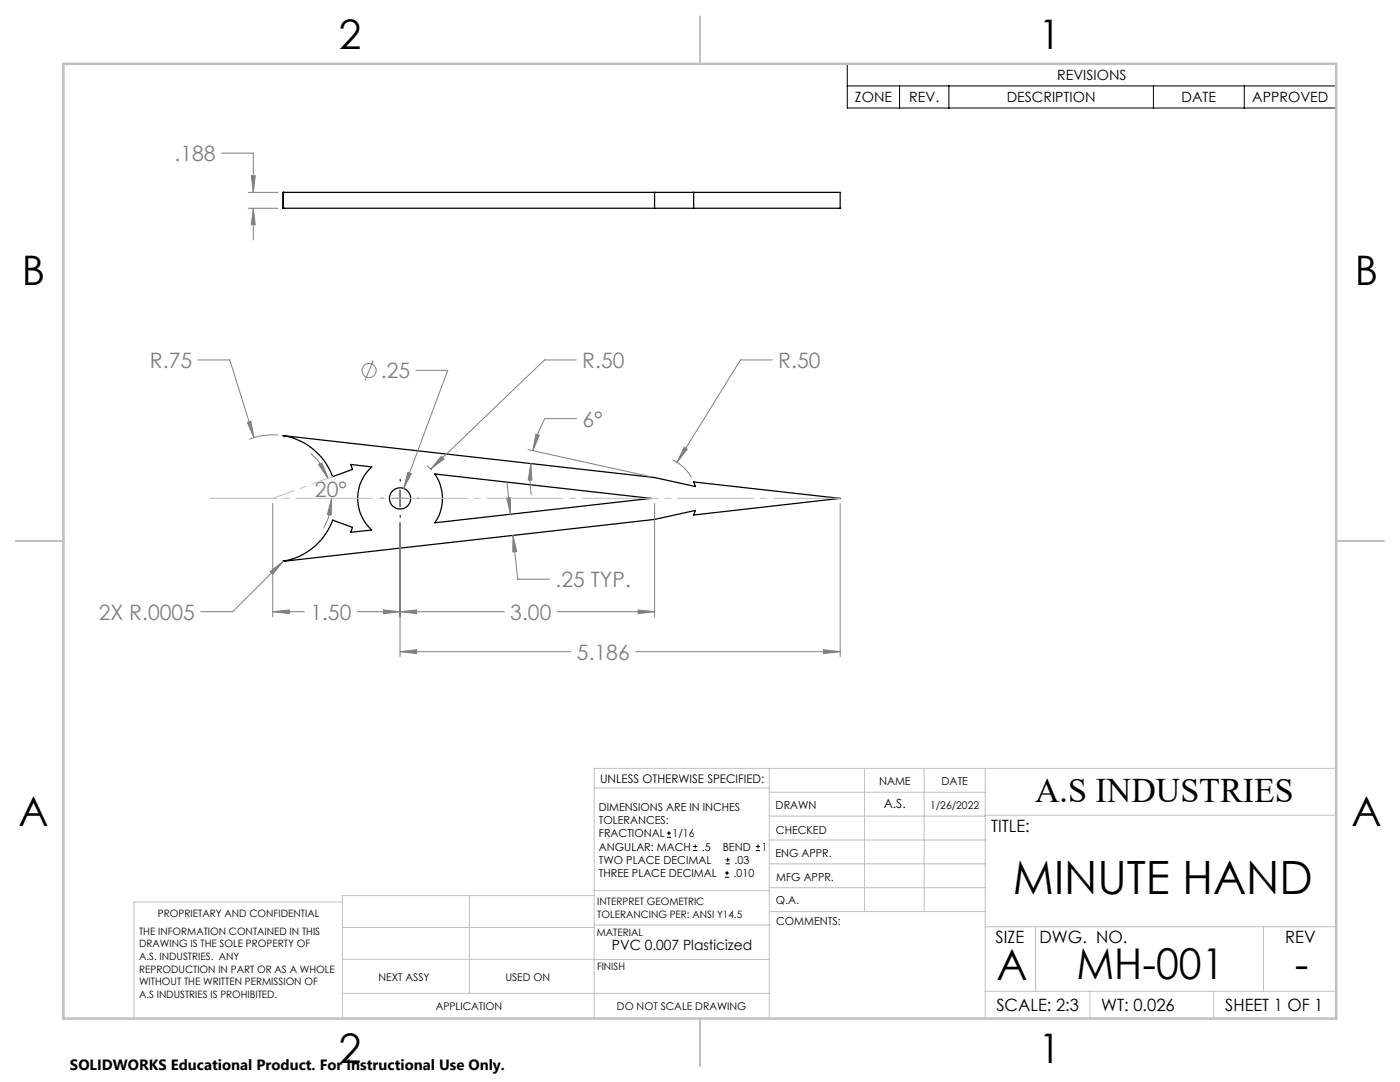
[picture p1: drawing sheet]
<svg xmlns="http://www.w3.org/2000/svg" width="279mm" height="216mm" viewBox="0 0 279 216" stroke-linecap="round" stroke-linejoin="round" font-family="sans-serif">
<g fill="none" stroke="#000" stroke-width=".25">
<path d="M56.5 38.4h.1M56.5 38.4v3.2M56.5 38.4h111.2v3.2h-111.2M130.6 38.4v3.2M138.4 38.4v3.2M56.5 41.6h.1M56.5 86.9l74.1 8.4 8.2 1.8-.4-.9 29.3 3.2-29.3 3.4 .4-1-8.2 1.8-74.1 8.4a12.8 12.8 0 0 0 9.9-8.2l3.9 1.4-.3 1 4.2-.4a8.5 8.5 0 0 1 0-12.6l-4.2-.5 .3 1-3.9 1.4a12.8 12.8 0 0 0-9.9-8.2zM56.5 86.9h.1M86.8 94.6l43.1 4.8-43.1 4.9a8.6 8.6 0 0 0 0-9.7z"/>
<circle cx="79.8" cy="99.5" r="2.11"/>
</g>
<g fill="none" stroke="#808080" stroke-width=".2">
<path d="M44.2 30.6h6.4v7.8M49.5 38.4h6M50.2 35.1h.7l-.3 3.3zM49.5 41.6h6M50.6 41.6l.3 3.2h-.7zM50.6 41.6v6.3M39.5 71.8h6.4l4.8 15.5M74.5 71.9l-1.7 4.1M83 73.9h6.4l-8.8 23.6M115 71.8h-6.3l-22.7 21.8M154.1 71.8h-6.3l-12.7 20.5M49.4 84.3l.7-.2 .6 3.2z"/>
<path d="M55.5 86.8a12.9 12.9 0 0 0-5.8 .9M62 90.5a12.2 12.2 0 0 1 3.5 5M63.6 92.7l.6-.3 1.3 3.1zM66.2 99.4l-.1 3.4-.8-.1zM66.2 99.4a12.4 12.4 0 0 1-1.6 5.9M81.4 94.3l.7 .2-1.5 3zM85.2 92.9l.9 .9M88.1 91l.5 .6-2.6 2zM101.1 99.4l.8-.1v3.3zM101.2 96.3l.7 6.3M105.4 89.7l24.2 5.4M105.9 92.5l.3 3.3h-.8z"/>
<path d="M105.9 92.5a23.4 23.4 0 0 0 .1 6.3M106.9 86.6l.7 .3-1.2 3zM115.1 83.5h-6.4a24.4 24.4 0 0 0-2.3 6.4M134.2 91.8a8.7 8.7 0 0 1 3.8 3.4M136.5 89.3l.7 .3-2.1 2.7zM53.9 114.1l2.6-2.1-2.1 2.6zM54.4 100.5v22.6M56.5 112l-10.1 10.1h-6.3M79.8 104.3v26.8M102.4 106.8l.9 8.8h6.4M102.4 106.8l.7 3.3h-.8zM130.6 100.5v22.6"/>
<path d="M167.7 100.5v30.6M54.4 122.1l3.3-.4v.7zM54.4 122.1h6.3M71.3 122.1h29.3M76.6 121.7l3.2 .4-3.2 .3zM79.8 130l3.3-.4v.8zM79.8 130h34.1M79.8 122.1l3.3-.4v.7zM111.2 122.1h19.4M126.9 130h40.8M127.4 121.7l3.2 .4-3.2 .3zM164.4 129.6l3.3 .4-3.3 .4z"/>
<circle cx="73.6" cy="73.9" r="1.42"/>
</g>
<g fill="none" stroke="#000" stroke-width=".2">
<path d="M169.1 12.7h97.6v8.9h-97.6zM169.1 17.1h97.6M179.5 17.1v4.5M189.4 17.1v4.5M230.2 17.1v4.5M248.3 17.1v4.5M78.1 99.4h3.4M79.8 97.8v3.3M133.1 167.1h.8M133.1 166.2h.8M133.5 165.8v.9M138.3 169.7h.8"/>
<path d="M138.3 168.9h.8M138.7 168.5v.8M144.7 175h.8M144.7 174.2h.8M144.8 172.4h.9M144.8 171.6h.9M145.1 173.8v.8M145.2 171.1v.9M150.8 169.7h.9M150.8 168.9h.9M151.3 168.5v.8"/>
</g>
<path d="M76.5 99.4h-.4M79.9 96.1v-.5M83.2 99.4h.5M79.9 102.8v.4" fill="none" stroke="#000" stroke-width=".2" stroke-dasharray="15.2 1.3 1.3 1.3"/>
<path d="M167.7 99.4h-125.8" fill="none" stroke="#c0c0c0" stroke-width=".2" stroke-dasharray="15.2 1.3 1.3 1.3" stroke-dashoffset="1.9"/>
<path d="M66.4 95.1l-11.9 4.3" fill="none" stroke="#c0c0c0" stroke-width=".2" stroke-dasharray="15.2 1.3 1.3 1.3" stroke-dashoffset="10.8"/>
<g fill="none" stroke="#c0c0c0" stroke-width=".2">
<path d="M118.6 157.2h34.9M153.5 153.3v49.9M153.5 158.1h43.1M172.5 153.3v28.6M184.4 153.3v28.6M196.6 153.3v49.9M266.7 153.3h-148.1v49.9M68.3 180h-41.6v23.2M93.7 178.7v19.5M118.6 178.7h-50.3v24.5M118.6 177.7h35M153.5 167.6h43.1"/>
<path d="M153.5 162.8h43.1M153.5 172.4h43.1M153.5 177.1h43.1M196.6 162.7h70.1M68.3 198.2h85.2M68.3 191.4l85.2 .1M68.3 185.1h50.3M118.6 184.6h35M153.6 181.9h43M196.6 197.8h70.1M196.6 184.9h70.1M206.7 184.9v12.9"/>
<path d="M217.5 197.8v5.4M242.2 197.8v5.4M252.2 184.9v12.9"/>
</g>
<path d="M139.7 3.2v9.5M3.1 107.9h9.6M266.7 107.9h9.5M139.7 203.2v9.6" fill="none" stroke="#c0c0c0" stroke-width=".25"/>
<path d="M12.7 12.7h254v190.5h-254z" fill="none" stroke="#c0c0c0" stroke-width=".5"/>
<g fill="#808080">
<path d="M164.4 129.6l3.3 .4-3.3 .4zM79.8 130l3.3-.4v.8zM66.2 99.4l-.1 3.4-.8-.1zM63.6 92.7l.6-.3 1.3 3.1z"/>
<path d="M49.4 84.3l1.3 3-.6-3.2zM101.1 99.4l.8-.1v3.3zM102.4 106.8l.7 3.3h-.8zM88.1 91l-2.1 2.6 2.6-2zM81.4 94.3l-.8 3.2 1.5-3zM136.5 89.3l-1.4 3 2.1-2.7zM127.4 121.7l3.2 .4-3.2 .3zM79.8 122.1l3.3-.4v.7zM54.4 122.1l3.3-.4v.7zM76.6 121.7l3.2 .4-3.2 .3zM53.9 114.1l.5 .5 2.1-2.6zM106.9 86.6l.7 .3-1.2 3zM105.9 92.5l.3 3.3h-.8zM50.6 41.6l.3 3.2h-.7zM50.2 35.1h.7l-.3 3.3z"/>
</g>
<text font-size="9.2" x="202.1" y="178.5">MINUTE HAND</text>
<g font-size="8.5">
<text x="198.9" y="195.5">A</text>
<text x="214.8" y="195.4">MH-001</text>
<text x="258.4" y="195.4">-</text>
</g>
<g font-size="8.1">
<text x="67.6" y="9.7">2</text>
<text x="207.3" y="9.7">1</text>
<text x="4.4" y="57">B</text>
<text x="270.4" y="57">B</text>
<text x="3.7" y="164.9">A</text>
<text x="269.7" y="164.9">A</text>
<text x="67.6" y="212.2">2</text>
<text x="207.3" y="212.2">1</text>
</g>
<text font-size="6.9" x="206.6" y="160.1">A.S INDUSTRIES</text>
<g font-size="4.2" fill="#808080">
<text x="34.8" y="32.1">.188</text>
<text x="29.9" y="73.4">R.75</text>
<text x="76" y="75.5">.25</text>
<text x="116.2" y="73.4">R.50</text>
<text x="155.3" y="73.4">R.50</text>
<text x="116.3" y="85.1">6°</text>
<text x="62.9" y="99.2">20°</text>
<text x="110.9" y="117.1">.25 TYP.</text>
<text x="19.7" y="123.7">2X R.0005</text>
<text x="61.9" y="123.7">1.50</text>
<text x="101.8" y="123.7">3.00</text>
<text x="115.1" y="131.6">5.186</text>
</g>
<g font-size="3.4">
<text x="197.8" y="166">TITLE:</text>
<text x="198.7" y="188.1">SIZE</text>
<text x="207.5" y="188.1">DWG. NO.</text>
<text x="256.5" y="188.2">REV</text>
<text x="198.8" y="201.7">SCALE: 2:3</text>
<text x="219.8" y="201.7">WT: 0.026</text>
<text x="244.5" y="201.7">SHEET 1 OF 1</text>
</g>
<text font-size="3" x="14" y="213.5">SOLIDWORKS Educational Product. For Instructional Use Only.</text>
<g font-size="2.8">
<text x="211" y="16">REVISIONS</text>
<text x="170.6" y="20.4">ZONE</text>
<text x="181.5" y="20.4">REV.</text>
<text x="200.9" y="20.4">DESCRIPTION</text>
<text x="235.8" y="20.4">DATE</text>
<text x="249.9" y="20.4">APPROVED</text>
<text x="122.1" y="189.5">PVC 0.007 Plasticized</text>
</g>
<text font-size="2.5" x="176.4" y="161.3">A.S.</text>
<text font-size="2.4" x="119.8" y="156.2">UNLESS OTHERWISE SPECIFIED:</text>
<g font-size="2.2">
<text x="119.5" y="161.8">DIMENSIONS ARE IN INCHES</text>
<text x="154.8" y="161.4">DRAWN</text>
<text x="175.4" y="156.6">NAME</text>
<text x="187.9" y="156.7">DATE</text>
<text x="119.5" y="164.4">TOLERANCES:</text>
<text x="119.5" y="167.1">FRACTIONAL</text>
<text x="134.2" y="167.1">1/16</text>
<text x="154.9" y="166.3">CHECKED</text>
<text x="119.5" y="172.4">TWO PLACE DECIMAL</text>
<text x="119.5" y="169.7">ANGULAR: MACH</text>
<text x="140.1" y="169.7">.5</text>
<text x="144.2" y="169.7">BEND</text>
<text x="146.6" y="172.4">.03</text>
<text x="152" y="169.7">1</text>
<text x="154.8" y="171">ENG APPR.</text>
<text x="119.5" y="175">THREE PLACE DECIMAL</text>
<text x="146.4" y="175">.010</text>
<text x="154.9" y="175.7">MFG APPR.</text>
<text x="154.9" y="180.4">Q.A.</text>
<text x="154.9" y="184.6">COMMENTS:</text>
</g>
<g font-size="2.1">
<text x="185.6" y="161.4">1/26/2022</text>
<text x="75.5" y="195.7">NEXT ASSY</text>
<text x="100.9" y="195.7">USED ON</text>
<text x="86.9" y="201.5">APPLICATION</text>
<text x="123.1" y="201.6">DO NOT SCALE DRAWING</text>
</g>
<g font-size="2">
<text x="31.5" y="182.9">PROPRIETARY AND CONFIDENTIAL</text>
<text x="119.2" y="180.6">INTERPRET GEOMETRIC</text>
<text x="119.2" y="183.1">TOLERANCING PER: ANSI Y14.5</text>
<text x="27.8" y="186.5">THE INFORMATION CONTAINED IN THIS</text>
<text x="27.8" y="189">DRAWING IS THE SOLE PROPERTY OF</text>
<text x="27.8" y="191.6">A.S. INDUSTRIES. ANY</text>
<text x="119.1" y="186.7">MATERIAL</text>
<text x="27.8" y="194.1">REPRODUCTION IN PART OR AS A WHOLE</text>
<text x="27.8" y="196.6">WITHOUT THE WRITTEN PERMISSION OF</text>
<text x="119.1" y="193.5">FINISH</text>
<text x="27.8" y="199.1">A.S INDUSTRIES IS PROHIBITED.</text>
</g>
</svg>
